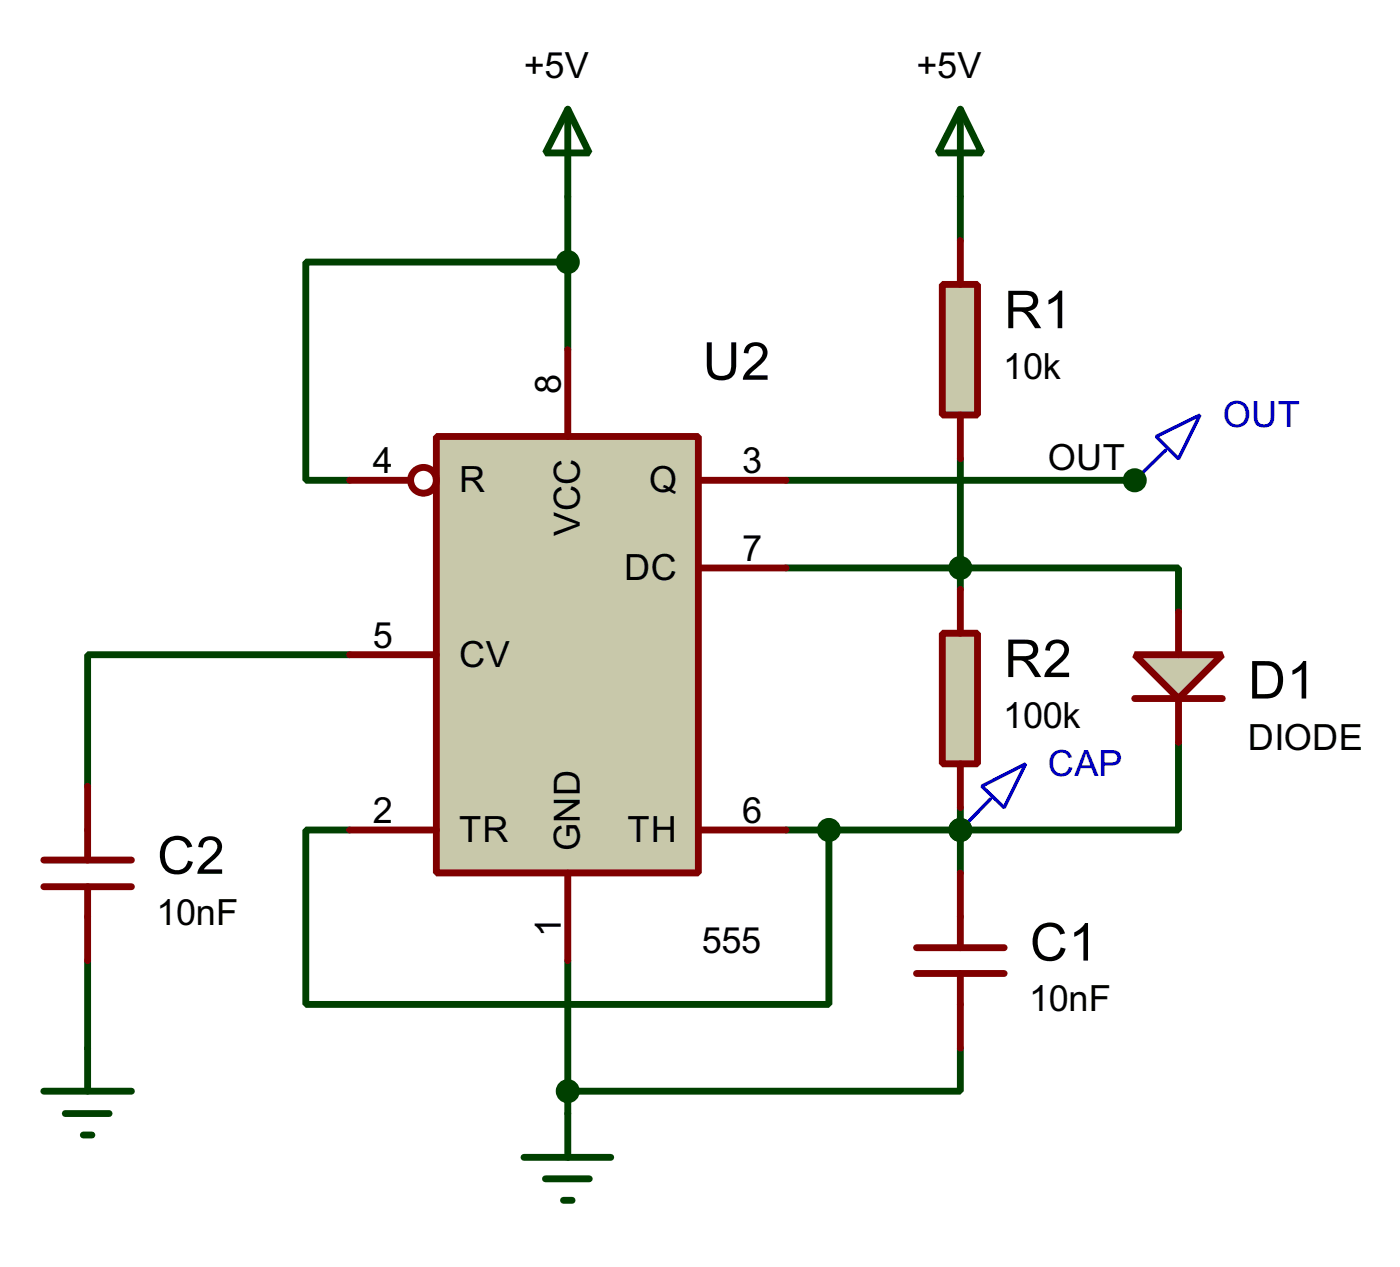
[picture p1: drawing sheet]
<svg xmlns="http://www.w3.org/2000/svg" width="81mm" height="74mm" viewBox="0 0 81 74" stroke-linecap="round" stroke-linejoin="round" font-family="sans-serif">
<path d="M33.1 15.3h-15.3v12.7h2.6M33.1 11.5v8.9M55.9 11.5v2.5M20.4 38.1h-15.3v7.7M45.8 33.1h10.1M45.8 28h20.3M55.9 26.7v7.6M5.1 55.9v5.1M55.9 47v3.8" fill="none" stroke="#004000" stroke-width=".4"/>
<circle cx="66.1" cy="28" r=".2" fill="#004000"/>
<path d="M20.4 48.3h-2.6v10.2h30.5v-10.2M33.1 55.9v8.9M45.8 48.3h10.1M55.9 61v2.5h-22.8" fill="none" stroke="#004000" stroke-width=".4"/>
<circle cx="55.9" cy="48.3" r=".2" fill="#004000"/>
<path d="M55.9 33.1h12.7v2.5M68.6 43.2v5.1h-12.7" fill="none" stroke="#004000" stroke-width=".4"/>
<path d="M25.4 25.4h15.3v25.4h-15.3z" fill="#c8c8aa" stroke="#800000" stroke-width=".4"/>
<g fill="none" stroke="#800000" stroke-width=".4">
<path d="M20.4 28h3.5M20.4 38.1h5M33.1 20.4v5M40.7 28h5.1M40.7 33.1h5.1M2.6 50.1h5.1M2.6 51.6h5.1M5.1 45.8v4.3M5.1 51.6v4.3M20.4 48.3h5M33.1 50.8v5.1M40.7 48.3h5.1"/>
<circle cx="24.6" cy="28" r=".75"/>
</g>
<path d="M33.1 6.4l1.2 2.5h-2.5zM33.1 6.4v5.1M2.6 63.5h5.1M3.8 64.8h2.6M4.9 66.1h.5M5.1 61v2.5M30.5 67.4h5.1M31.8 68.6h2.5M32.8 69.9h.5M33.1 64.8v2.6" fill="none" stroke="#004000" stroke-width=".4"/>
<path d="M67.3 25.4l2.6-1.2-1.3 2.5zM67.9 26.2l-1.8 1.8" fill="none" stroke="#0000c0" stroke-width=".2"/>
<circle cx="33" cy="15.3" r=".5" fill="#004000" stroke="#004000" stroke-width=".4"/>
<path d="M54.9 36.9h2v7.6h-2z" fill="#c8c8aa" stroke="#800000" stroke-width=".4"/>
<path d="M55.9 34.3v2.6M55.9 44.5v2.5" fill="none" stroke="#800000" stroke-width=".4"/>
<path d="M54.9 16.6h2v7.6h-2z" fill="#c8c8aa" stroke="#800000" stroke-width=".4"/>
<path d="M55.9 14v2.6M55.9 24.2v2.5M53.4 55.2h5.1M53.4 56.7h5.1M55.9 50.8v4.4M55.9 56.7v4.3" fill="none" stroke="#800000" stroke-width=".4"/>
<g fill="#004000" stroke="#004000" stroke-width=".4">
<circle cx="55.9" cy="33.1" r=".5"/>
<circle cx="66" cy="28" r=".5"/>
<circle cx="48.2" cy="48.3" r=".5"/>
<circle cx="33" cy="63.5" r=".5"/>
<circle cx="55.9" cy="48.3" r=".5"/>
</g>
<path d="M55.9 6.4l1.3 2.5h-2.6zM55.9 6.4v5.1" fill="none" stroke="#004000" stroke-width=".4"/>
<path d="M57.2 45.8l2.5-1.3-1.2 2.5zM57.7 46.5l-1.8 1.8" fill="none" stroke="#0000c0" stroke-width=".2"/>
<path d="M66.1 38.1h5.1l-2.6 2.6z" fill="#c8c8aa" stroke="#800000" stroke-width=".4"/>
<path d="M68.6 35.6v2.5M66.1 40.7h5.1M68.6 40.7v2.5" fill="none" stroke="#800000" stroke-width=".4"/>
<g font-size="3.4">
<text x="40.9" y="22.1">U2</text>
<text x="58.5" y="19.1">R1</text>
<text x="58.5" y="39.4">R2</text>
<text x="72.7" y="40.7">D1</text>
<text x="9.2" y="50.9">C2</text>
<text x="60" y="55.9">C1</text>
</g>
<g font-size="2.4">
<text x="30.5" y="4.6">+5V</text>
<text x="53.4" y="4.6">+5V</text>
<text x="32.7" y="22.9" transform="rotate(-90 32.7 22.9)">8</text>
<text x="58.4" y="22">10k</text>
<text x="21.7" y="27.5">4</text>
<text x="26.7" y="28.7">R</text>
<text x="37.8" y="28.7">Q</text>
<text x="43.2" y="27.5">3</text>
<text x="61" y="27.3">OUT</text>
<text x="33.8" y="31.2" transform="rotate(-90 33.8 31.2)">VCC</text>
<text x="36.3" y="33.8">DC</text>
<text x="43.2" y="32.7">7</text>
<text x="21.7" y="37.7">5</text>
<text x="26.7" y="38.8">CV</text>
<text x="21.7" y="47.9">2</text>
<text x="43.2" y="47.9">6</text>
<text x="58.4" y="42.4">100k</text>
<text x="72.6" y="43.7">DIODE</text>
<text x="9.1" y="53.8">10nF</text>
<text x="26.7" y="49">TR</text>
<text x="33.8" y="49.5" transform="rotate(-90 33.8 49.5)">GND</text>
<text x="36.5" y="49">TH</text>
<text x="32.6" y="54.5" transform="rotate(-90 32.6 54.5)">1</text>
<text x="40.9" y="55.5">555</text>
<text x="59.9" y="58.9">10nF</text>
</g>
<g font-size="2.4" fill="#0000c0">
<text x="71.2" y="24.9">OUT</text>
<text x="61" y="45.2">CAP</text>
</g>
</svg>
